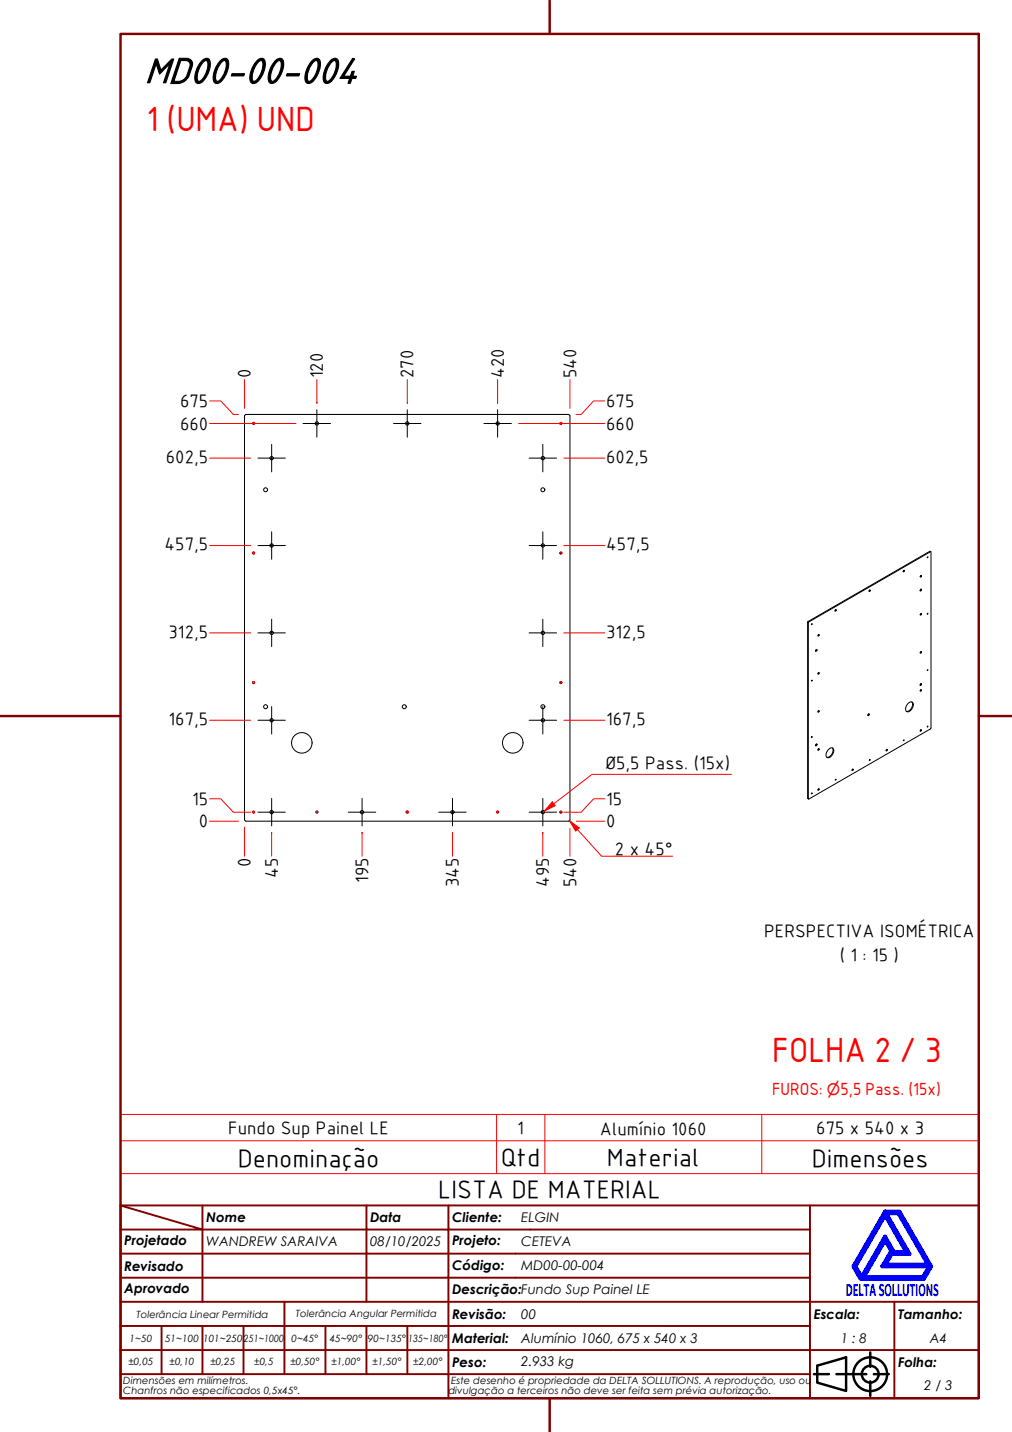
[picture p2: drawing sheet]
<svg xmlns="http://www.w3.org/2000/svg" width="210mm" height="297mm" viewBox="0 0 210 297" stroke-linecap="round" stroke-linejoin="round" font-family="sans-serif">
<!-- layer: Visible (ABNT) -->
<g fill="none" stroke="#000" stroke-width=".21">
<path d="M51 86h67l.2 .2v83.9l-.2 .2h-67l-.3-.2v-83.9zM187.4 118.3l-.1 .2M191 119.4l-.1 .2M193 114.4l-25.3 14.6M167.6 128.9l.1 .1v.2l-.2-.1zM167.6 128.9l25.3-14.6 .2 .2v36.5l-.1 .2-25.3 14.6-.2-.2v-36.5M167.7 129.2v36.5M169.2 134.8h.3l-.2 .3h-.2zM169.3 134.7l-.2 .3M169.8 131.6l-.1 .3M169.8 139.5l-.1 .2M173.3 126.5l-.1 .2"/>
<path d="M180.4 122.4l-.1 .2M190.9 122.3l.2-.1v.2l-.2 .2zM191 135.2l-.1 .2M191 127.3l-.1 .2M191 122.2l-.2 .3M169.3 154.3l-.2 .3M169.8 147.4l-.1 .2M169.8 155.3l-.1 .2M171.8 155.5a.63 .63 0 0 1 .9-.3 .63 .63 0 0 1 .1 1l-.2 .4a.68 .68 0 0 1-.5 .6 .68 .68 0 0 1-.8-.4l.1-.6zM172.6 155.1a1.38 1.38 0 0 1-1.1 2M176.8 159.5l-.1 .3M180.1 148.1h.2l-.2 .4z"/>
<path d="M180.1 148.1l-.1 .3M183.9 155.5l-.1 .2M187.5 153.5l-.1 .2zM188.3 146a.63 .63 0 0 1 .9-.3 .63 .63 0 0 1 .2 .9l-.3 .5a.68 .68 0 0 1-.5 .5 .68 .68 0 0 1-.7-.3v-.8zM189.1 145.6a1.38 1.38 0 0 1-1.1 2M191 151.4l-.1 .2M191 143.1l-.1 .2M191 141.8l.1 .2-.2 .2zM191 141.8l-.2 .3M169.8 163.6l-.1 .2"/>
<circle cx="52.6" cy="87.8" r=".2"/>
<circle cx="56.3" cy="95" r=".35"/>
<circle cx="65.7" cy="87.8" r=".35"/>
<circle cx="84.5" cy="87.8" r=".35"/>
<circle cx="103.2" cy="87.8" r=".35"/>
<circle cx="112.6" cy="95" r=".35"/>
<circle cx="116.3" cy="87.8" r=".2"/>
<circle cx="52.6" cy="114.7" r=".2"/>
<circle cx="55.1" cy="101.6" r=".41"/>
<circle cx="56.3" cy="113.2" r=".35"/>
<circle cx="112.6" cy="101.6" r=".41"/>
<circle cx="112.6" cy="113.2" r=".35"/>
<circle cx="116.3" cy="114.7" r=".2"/>
<circle cx="187.5" cy="118.5" r=".15"/>
<circle cx="191" cy="119.6" r=".15"/>
<circle cx="192.4" cy="115.6" r=".09"/>
<circle cx="56.3" cy="131.3" r=".35"/>
<circle cx="112.6" cy="131.3" r=".35"/>
<circle cx="168.4" cy="129.5" r=".09"/>
<circle cx="169.8" cy="131.8" r=".15"/>
<circle cx="169.8" cy="139.7" r=".15"/>
<circle cx="173.3" cy="126.7" r=".15"/>
<circle cx="180.4" cy="122.6" r=".15"/>
<circle cx="191" cy="127.5" r=".15"/>
<circle cx="191" cy="135.4" r=".15"/>
<circle cx="192.4" cy="139" r=".09"/>
<circle cx="192.4" cy="127.3" r=".09"/>
<circle cx="52.6" cy="141.6" r=".2"/>
<circle cx="55.1" cy="146.6" r=".41"/>
<circle cx="56.3" cy="149.4" r=".35"/>
<circle cx="62.6" cy="154.1" r="2.13"/>
<circle cx="83.9" cy="146.6" r=".41"/>
<circle cx="106.4" cy="154.1" r="2.13"/>
<circle cx="112.6" cy="146.6" r=".41"/>
<circle cx="112.6" cy="149.4" r=".35"/>
<circle cx="116.3" cy="141.6" r=".2"/>
<circle cx="168.4" cy="152.9" r=".09"/>
<circle cx="168.4" cy="141.2" r=".09"/>
<circle cx="169.3" cy="154.6" r=".18"/>
<circle cx="169.8" cy="155.5" r=".15"/>
<circle cx="169.8" cy="147.6" r=".15"/>
<circle cx="176.9" cy="159.7" r=".15"/>
<circle cx="180.4" cy="157.7" r=".09"/>
<circle cx="183.9" cy="155.6" r=".15"/>
<circle cx="191" cy="143.3" r=".15"/>
<circle cx="191" cy="151.6" r=".15"/>
<circle cx="192.4" cy="150.7" r=".09"/>
<circle cx="52.6" cy="168.5" r=".2"/>
<circle cx="56.3" cy="168.5" r=".35"/>
<circle cx="65.7" cy="168.5" r=".2"/>
<circle cx="75.1" cy="168.5" r=".35"/>
<circle cx="84.5" cy="168.5" r=".2"/>
<circle cx="93.8" cy="168.5" r=".35"/>
<circle cx="103.2" cy="168.5" r=".2"/>
<circle cx="112.6" cy="168.5" r=".35"/>
<circle cx="116.3" cy="168.5" r=".2"/>
<circle cx="168.4" cy="164.6" r=".09"/>
<circle cx="169.8" cy="163.8" r=".15"/>
<circle cx="173.3" cy="161.7" r=".09"/>
</g>
<!-- layer: Visible Narrow (ABNT) -->
<path d="M52.3 87.9l.2-.3h.2l.1 .4-.2 .1M116.6 87.9l-.1-.2-.3-.1-.1 .2 .2 .3M52.3 114.8l.2-.3h.2l.1 .4-.2 .1M116.6 114.8l-.1-.2-.3-.1-.1 .2 .2 .3M52.3 141.6l.2-.2h.2l.1 .3-.2 .1M116.6 141.6l-.1-.1-.3-.1-.1 .2 .2 .2M52.3 168.5l.2-.3 .2 .1 .1 .3-.2 .1M65.5 168.5l.2-.3 .2 .1v.3l-.1 .1M84.2 168.5l.2-.3 .2 .1 .1 .3-.2 .1M103.5 168.5l-.1-.2h-.3l-.1 .1 .2 .3M116.6 168.5l-.1-.2h-.3l-.1 .1 .2 .3" fill="none" stroke="#f00" stroke-width=".21"/>
<path d="M114.9 166.7l-2 1.6M25 236.6h178v-5.4h-178v12.2M103 231.2v12.2M113 231.2v12.2M158 231.2v12.2M203 236.6v6.8h-178M25 243.4v6.6h178v-6.6" fill="none" stroke="#f00" stroke-width=".21"/>
<!-- layer: Borda A3/A4 (ABNT) -->
<path d="M25 7h178v283h-178zM114 0v7M0 148.5h25M203 148.5h7M114 290v7" fill="none" stroke="#800000" stroke-width=".51"/>
<path d="M183.6 257.3l1.2 2.2-1.8 3.2h9.7l-1.3 2.2h-12.2zM183.6 252.1l4.4 7.6h-2.6l-1.8-3.2-4.9 8.4-1.3-2.2zM183.6 251.3h3l6.5 11.4-1.5 2.6h-13.1l-1.5-2.6zM183.8 251.7h2.5l6.2 10.6h-8.8l1.3-2.2h3.7zM185 259.7h.2l-.1 .2z" fill="none" stroke="#00f" stroke-width=".8"/>
<!-- layer: 0 -->
<path d="M178.5 265.3h13.1" fill="none" stroke="#000" stroke-width=".21"/>
<g fill="none" stroke="#800000" stroke-width=".4">
<path d="M25 250l17 5h-17M25 250h178v40h-178zM42 255h34v5h17M42 255v15M42 250v5M76 250v5h17v5M93 250v5h75M168 250v20h-143M25 260h51v10M25 275h17M33.5 275v10M50.5 275h-8.5v10"/>
<path d="M59 270v15h-8.5M67.5 275v10h-8.5M76 275v10h8.5M84.5 275v10M93 275h-42.5v10M93 260v5h-68M93 275v10h75M93 260h75M93 275h75M168 265h-75v10M185.5 270v10h17.5M203 270h-35v10h17.5v10"/>
<path d="M25 285h25.5M25 280h143v10M67.5 285h8.5M84.5 285h8.5v5"/>
</g>
<g fill="none" stroke="#000" stroke-width=".51">
<path d="M168.8 285h3.1M169.5 283.3l6-1.8v7l-6-1.7zM173.5 285h6.2M180.5 280.5v3M180.5 286.5v3M181.3 285h3"/>
<circle cx="180.5" cy="285" r="3.5"/>
<circle cx="180.5" cy="285" r="1.75"/>
</g>
<!-- layer: Marca de centro (ISO) -->
<g fill="none" stroke="#000" stroke-width=".21">
<path d="M53.5 95h5.7M56.3 92.2v5.7M109.7 95h5.7M112.6 92.2v5.7M53.5 113.2h5.7M56.3 110.3v5.7M109.7 113.2h5.7M112.6 110.3v5.7M53.5 131.3h5.7M56.3 128.4v5.7M109.7 131.3h5.7M112.6 128.4v5.7"/>
<path d="M53.5 149.4h5.7M56.3 146.6v5.7M109.7 149.4h5.7M112.6 146.6v5.7M53.5 168.5h5.7M56.3 165.6v5.7M72.2 168.5h5.7M75.1 165.6v5.7M91 168.5h5.7M93.9 165.6v5.7M109.7 168.5h5.7M112.6 165.6v5.7"/>
</g>
<g fill="none" stroke="#f00" stroke-width=".21">
<path d="M43.5 95h8.5M116.9 95h8.6M43.5 113.2h8.5M116.9 113.2h8.6M43.5 131.3h8.5M116.9 131.3h8.6M43.5 149.4h8.5M116.9 149.4h8.6M43.5 170.3h6M43.5 165.7h2.3l2.6 2.8h3.6M50.7 171.6v6M56.3 172.8v-.1v4.9"/>
<path d="M75.1 172.8v-.1v4.9M93.9 172.8v-.1v4.9M112.6 172.8v-.1v4.9M118.2 171.8v5.8M119.5 170.3h6M125.5 165.7h-2.4l-2.6 2.8h-3.6"/>
</g>
<path d="M114.6 166.3l.5 .8-2.2 1.2z" fill="#f00"/>
<path d="M114.6 166.3l.5 .8-2.2 1.2zM118.1 170.2l1.7 1.9M151.7 160.6h-28.9l-7.9 6.1" fill="none" stroke="#f00" stroke-width=".21"/>
<path d="M118.1 170.2l2 1.5-.7 .7z" fill="#f00"/>
<path d="M118.1 170.2l2 1.5-.7 .7zM119.8 172.1l5 5.5h14.8" fill="none" stroke="#f00" stroke-width=".21"/>
<!-- layer: Marca de centro (ISO) -->
<path d="M62.9 87.8h5.7M65.7 85v5.7M81.6 87.8h5.7M84.5 85v5.7M100.4 87.8h5.7M103.2 85v5.7" fill="none" stroke="#000" stroke-width=".21"/>
<path d="M50.7 78.7v6M65.7 78.7v4.9v-.1M84.5 78.7v4.9v-.1M103.2 78.7v4.9v-.1M118.2 78.7v6M43.5 87.8h17.9M43.5 83.2h2.3l2.6 2.8h1.1M107.6 87.8h17.9M125.5 83.2h-2.4l-2.6 2.8h-1" fill="none" stroke="#f00" stroke-width=".21"/>
<text font-size="8.1" x="30" y="17.2">MD00-00-004</text>
<g font-size="7" fill="#f00">
<text x="30.4" y="27.1">1 (UMA) UND</text>
<text x="160.1" y="220.3">FOLHA 2 / 3</text>
</g>
<g font-size="5.4">
<text x="49.3" y="242">Denominação</text>
<text x="103.9" y="241.8">Qtd</text>
<text x="125.9" y="241.8">Material</text>
<text x="168.4" y="242">Dimensões</text>
<text x="90.9" y="248.5">LISTA DE MATERIAL</text>
</g>
<g font-size="3.9">
<text x="52" y="78.5" transform="rotate(-90 52 78.5)">0</text>
<text x="67" y="78.5" transform="rotate(-90 67 78.5)">120</text>
<text x="85.7" y="78.5" transform="rotate(-90 85.7 78.5)">270</text>
<text x="104.5" y="78.5" transform="rotate(-90 104.5 78.5)">420</text>
<text x="119.5" y="78.5" transform="rotate(-90 119.5 78.5)">540</text>
<text x="37.3" y="89.1">660</text>
<text x="37.3" y="84.4">675</text>
<text x="125.7" y="89.1">660</text>
<text x="125.7" y="84.4">675</text>
<text x="34.4" y="96">602,5</text>
<text x="125.7" y="96">602,5</text>
<text x="34.1" y="114.2">457,5</text>
<text x="125.7" y="114.2">457,5</text>
<text x="35" y="132.3">312,5</text>
<text x="125.7" y="132.3">312,5</text>
<text x="35" y="150.4">167,5</text>
<text x="125.7" y="150.4">167,5</text>
<text x="125.6" y="159.5">Ø5,5 Pass. (15x)</text>
<text x="39.9" y="167">15</text>
<text x="125.7" y="167">15</text>
<text x="41.3" y="171.6">0</text>
<text x="125.7" y="171.6">0</text>
<text x="52" y="179.8" transform="rotate(-90 52 179.8)">0</text>
<text x="127.5" y="177.3">2 x 45°</text>
<text x="57.6" y="182" transform="rotate(-90 57.6 182)">45</text>
<text x="76.3" y="183.2" transform="rotate(-90 76.3 183.2)">195</text>
<text x="95.1" y="184" transform="rotate(-90 95.1 184)">345</text>
<text x="113.9" y="184" transform="rotate(-90 113.9 184)">495</text>
<text x="119.5" y="184" transform="rotate(-90 119.5 184)">540</text>
<text x="158.5" y="194.3">PERSPECTIVA ISOMÉTRICA</text>
<text x="174.2" y="199.3">( 1 : 15 )</text>
<text x="47.3" y="235.2">Fundo Sup Painel LE</text>
<text x="107.3" y="235.2">1</text>
<text x="124.4" y="235.3">Alumínio 1060</text>
<text x="169.3" y="235.2">675 x 540 x 3</text>
</g>
<text font-size="3.9" fill="#00f" x="175.4" y="268.8">DELTASOLLUTIONS</text>
<text font-size="3.5" fill="#f00" x="160.1" y="227.1">FUROS: ⌀5,5 Pass. (15x)</text>
<g font-size="2.8">
<text x="42.8" y="253.5">Nome</text>
<text x="76.8" y="253.5">Data</text>
<text x="93.8" y="253.6">Cliente:</text>
<text x="108.1" y="253.5">ELGIN</text>
<text x="25.8" y="263.6">Revisado</text>
<text x="25.8" y="258.3">Projetado</text>
<text x="42.8" y="258.5">WANDREW SARAIVA</text>
<text x="76.8" y="258.4">08/10/2025</text>
<text x="93.8" y="263.4">Código:</text>
<text x="93.8" y="258.3">Projeto:</text>
<text x="108.1" y="263.5">MD00-00-004</text>
<text x="108.1" y="258.5">CETEVA</text>
<text x="25.8" y="268.3">Aprovado</text>
<text x="93.8" y="268.3">Descrição:Fundo Sup Painel LE</text>
<text x="93.8" y="273.6">Revisão:</text>
<text x="108.1" y="273.5">00</text>
<text x="168.8" y="273.5">Escala:</text>
<text x="186.3" y="273.5">Tamanho:</text>
<text x="93.8" y="278.6">Material:</text>
<text x="108.1" y="278.5">Alumínio 1060, 675 x 540 x 3</text>
<text x="174.4" y="278.5">1 : 8</text>
<text x="192.8" y="278.6">A4</text>
<text x="93.8" y="283.5">Peso:</text>
<text x="108.1" y="283.3">2.933 kg</text>
<text x="186.3" y="283.5">Folha:</text>
<text x="191.7" y="288.4">2 / 3</text>
</g>
<g font-size="2.1">
<text x="28.3" y="273.3">Tolerância Linear Permitida</text>
<text x="61.4" y="273.1">Tolerância Angular Permitida</text>
<text x="26.9" y="278.3">1~50</text>
<text x="34.2" y="278.3">51~100</text>
<text x="42.1" y="278.3">101~250</text>
<text x="50.5" y="278.3">251~1000</text>
<text x="60.5" y="278.3">0~45°</text>
<text x="68.4" y="278.3">45~90°</text>
<text x="76.3" y="278.3">90~135°</text>
<text x="84.7" y="278.3">135~180°</text>
<text x="25.6" y="287.1">Dimensões em milímetros.</text>
<text x="26.6" y="283.2">±0,05</text>
<text x="35.2" y="283.2">±0,10</text>
<text x="43.6" y="283.2">±0,25</text>
<text x="52.7" y="283.2">±0,5</text>
<text x="60.2" y="283.2">±0,50°</text>
<text x="68.7" y="283.2">±1,00°</text>
<text x="77.2" y="283.2">±1,50°</text>
<text x="85.7" y="283.2">±2,00°</text>
<text x="93.6" y="287.1">Este desenho é propriedade da DELTA SOLLUTIONS. A reprodução, uso ou</text>
<text x="25.6" y="289.2">Chanfros não especificados 0,5x45°.</text>
<text x="93" y="289.2">divulgação a terceiros não deve ser feita sem prévia autorização.</text>
</g>
</svg>
